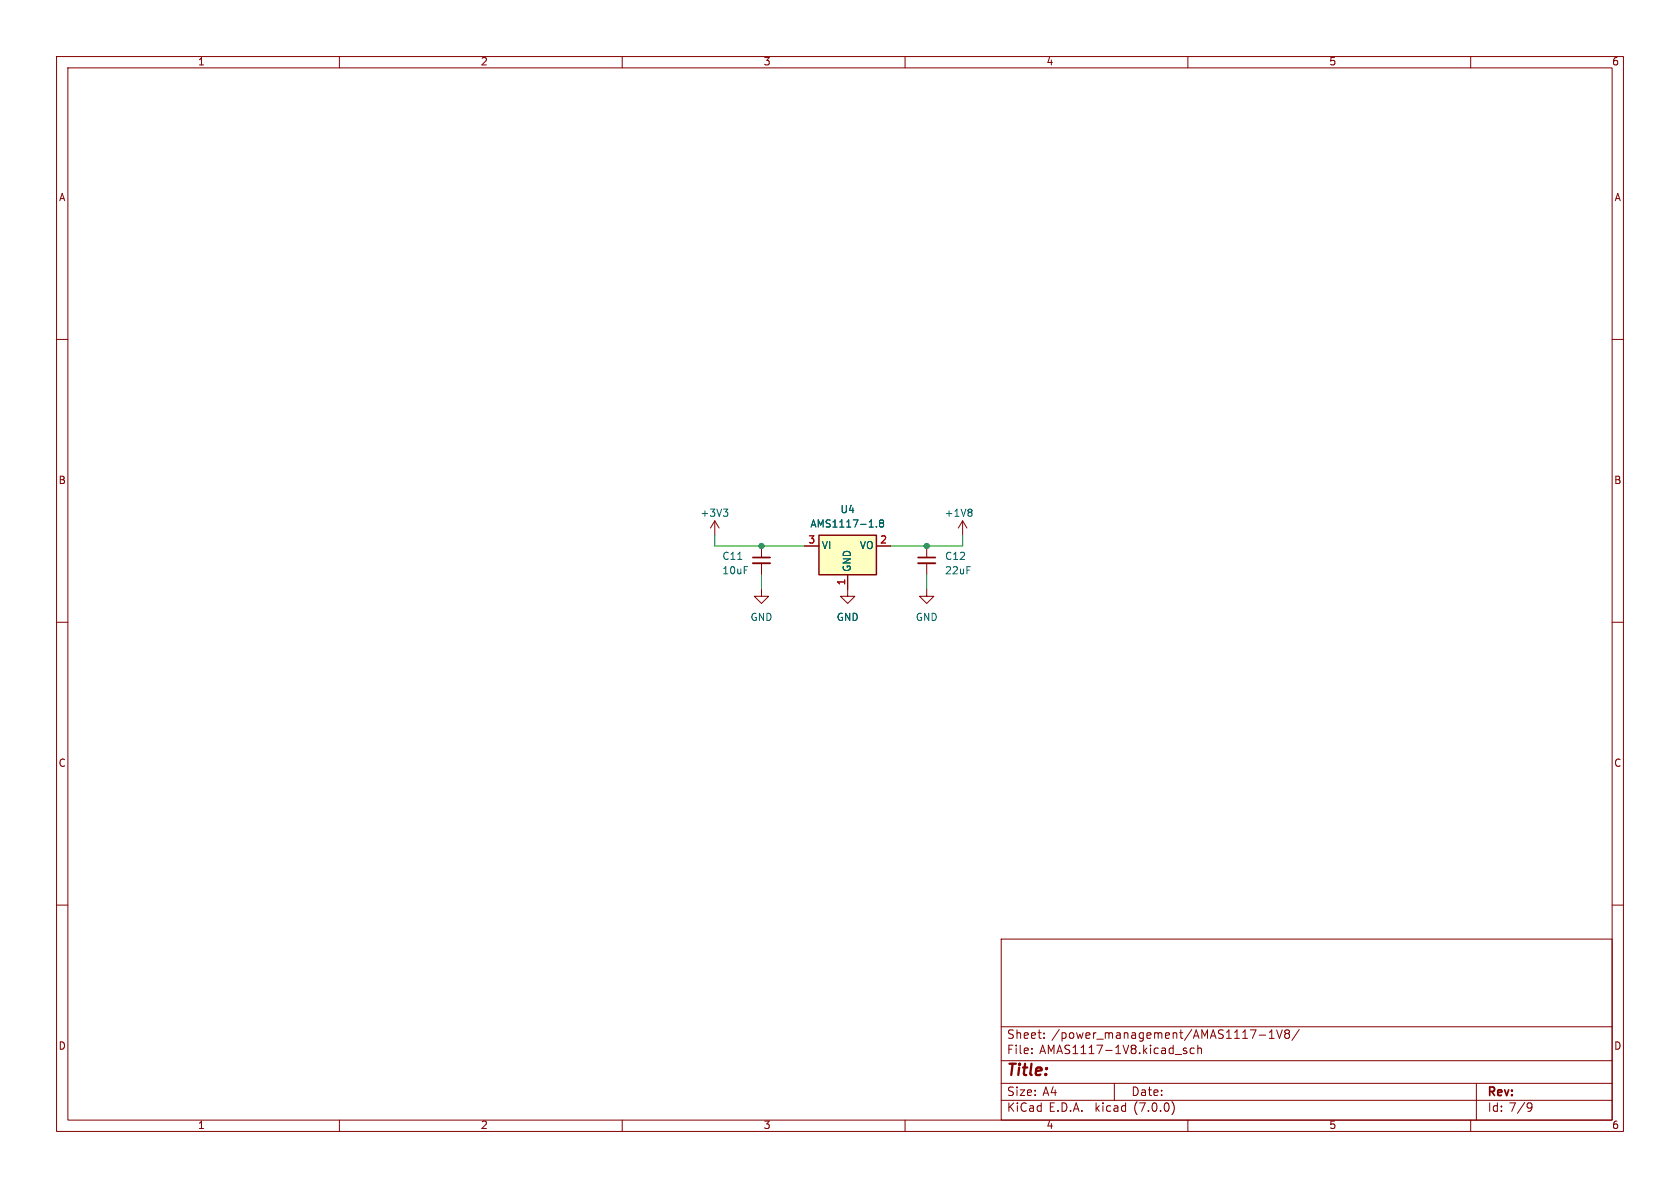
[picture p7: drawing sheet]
<svg xmlns="http://www.w3.org/2000/svg" width="297mm" height="210mm" viewBox="0 0 297 210" stroke-linecap="round" stroke-linejoin="round" font-family="sans-serif">
<g fill="none" stroke="#840000" stroke-width=".18">
<path d="M10 10h277v190h-277zM12 12h273v186h-273zM60 10v2M110 10v2M160 10v2M210 10v2M260 10v2M10 60h2M285 60h2M126.4 92.1l-.8 1.2M126.4 92.1v2.5M126.4 92.1l.7 1.2"/>
<path d="M134.6 96.5v2.1M134.6 99.6v2M142.2 96.5h2.6M154.9 96.5h2.6M163.8 96.5v2.1M163.8 99.6v2M170.2 92.1l-.8 1.2M170.2 92.1v2.5M170.2 92.1l.7 1.2M10 110h2M134.6 104.1v1.3h1.3l-1.3 1.3-1.3-1.3h1.3M149.9 101.6v3.8h1.2l-1.2 1.3-1.3-1.3h1.3"/>
<path d="M163.8 104.1v1.3h1.3l-1.3 1.3-1.2-1.3h1.2M285 110h2M10 160h2M285 160h2M177 166h108v32h-108zM60 198v2M110 198v2M160 198v2M177 194.5h108M177 191.5h108M177 187.5h108M177 181.5h108"/>
<path d="M182.4 186.1v.2M182.4 185.3v.2M184.6 183.4v.2M184.6 182.6v.2M197 191.5v3M207.2 194.7a1.72 1.72 0 0 1 0 2.3M209.2 185.5l.6 .5-.2 .3-.4-.1M209.8 185.3h-.4l-.2 .2M210 198v2M211.1 185.3h-.4l-.3 .2v.5l.1 .2h.6M211.8 185.4l.2-.1h.3l.1 1M211.8 184.8v1.5"/>
<path d="M222.6 183h1.2M224.4 183.6h.9M224.4 182.5l.4-.4v1.5M225.7 182.1l.5 1.5 .5-1.5M227.4 182.7l-.3 .3 .1 .4 .2 .2 .4-.1 .2-.2-.1-.5-.2-.1M227.4 182.7l-.3-.3 .3-.3h.4l.2 .2-.3 .4M227.4 182.7h.3M229.7 182l-1.3 1.9M260 198v2M261 191.5v6.5M270.3 195l.5 .1a.99 .99 0 0 1-.4 1.4h-.3M270.8 195.6l-.3 .3h-.2"/>
</g>
<path d="M127.9 90h.8l-.5 .5M128.4 90.5l.3 .2v.3l-.3 .3M154.9 93.1v.1M155.7 92.5l-.2 .2v.2l.2 .3h.3l.2-.3v-.2l-.2-.2M155.7 92.5l-.2-.3 .2-.3h.3l.2 .2-.2 .4M155.7 92.5h.3M171.6 90l.2 .2-.2 .3 .2 .3v.2l-.2 .3" fill="none" stroke="#006464" stroke-width=".18"/>
<path d="M133.1 99.6h3M162.3 99.6h3.1" fill="none" stroke="#840000" stroke-width=".33"/>
<path d="M133.1 98.6h3M162.3 98.6h3.1" fill="none" stroke="#840000" stroke-width=".3"/>
<path d="M144.8 94.6h10.1v7h-10.1z" fill="#ffffc2" stroke="#ffffc2" stroke-width=".18"/>
<path d="M144.8 94.6h10.1v7h-10.1z" fill="none" stroke="#840000" stroke-width=".25"/>
<path d="M126.4 94.6v1.9h15.8M170.2 94.6v1.9h-12.7M134.6 101.6v2.5M163.8 101.6v2.5" fill="none" stroke="#009600" stroke-width=".18"/>
<g fill="#009600" stroke="#009600" stroke-width=".18">
<circle cx="134.6" cy="96.5" r=".46"/>
<circle cx="163.8" cy="96.5" r=".46"/>
</g>
<text font-size="2.8" fill="#840000" x="178" y="190.8">Title:</text>
<g font-size="2.1" fill="#840000">
<text x="178" y="183.9">Sheet:</text>
<text x="185.9" y="183.9">/power_management/AMAS1117-1V8/</text>
<text x="178" y="186.6">File:</text>
<text x="183.8" y="186.6">AMAS1117-1V8.kicad_sch</text>
<text x="178" y="196.8">KiCad</text>
<text x="178" y="194">Size:</text>
<text x="184.3" y="194">A4</text>
<text x="185.4" y="196.8">E.D.A.</text>
<text x="193.7" y="196.8">kicad</text>
<text x="200" y="194">Date:</text>
<text x="200.6" y="196.8">(7.0.0)</text>
<text x="263" y="194.2">Rev:</text>
<text x="263" y="196.8">Id: 7/9</text>
</g>
<g font-size="1.8" fill="#840000">
<text x="35" y="11.8">1</text>
<text x="85" y="11.8">2</text>
<text x="135" y="11.8">3</text>
<text x="185" y="11.8">4</text>
<text x="235" y="11.8">5</text>
<text x="285" y="11.8">6</text>
<text x="10.4" y="35.8">A</text>
<text x="285.4" y="35.8">A</text>
<text x="10.3" y="85.8">B</text>
<text x="285.3" y="85.8">B</text>
<text x="10.3" y="135.8">C</text>
<text x="285.3" y="135.8">C</text>
<text x="10.3" y="185.8">D</text>
<text x="285.3" y="185.8">D</text>
<text x="35" y="199.8">1</text>
<text x="85" y="199.8">2</text>
<text x="135" y="199.8">3</text>
<text x="185" y="199.8">4</text>
<text x="235" y="199.8">5</text>
<text x="285" y="199.8">6</text>
</g>
<g font-size="1.8" fill="#006464">
<text x="123.8" y="91.6">+3V3</text>
<text x="143.2" y="93.5">AMS1117-1.8</text>
<text x="148.5" y="91">U4</text>
<text x="166.9" y="91.6">+1V8</text>
<text x="127.6" y="99.3">C11</text>
<text x="127.6" y="101.8">10uF</text>
<text x="145.3" y="97.3">VI</text>
<text x="150.7" y="101.1" transform="rotate(-90 150.7 101.1)">GND</text>
<text x="151.9" y="97.3">VO</text>
<text x="167" y="99.3">C12</text>
<text x="167" y="101.8">22uF</text>
<text x="132.6" y="110">GND</text>
<text x="147.9" y="110">GND</text>
<text x="161.8" y="110">GND</text>
</g>
<g font-size="1.8" fill="#a90000">
<text x="142.8" y="96.3">3</text>
<text x="155.5" y="96.3">2</text>
<text x="149.6" y="103.5" transform="rotate(-90 149.6 103.5)">1</text>
</g>
</svg>
